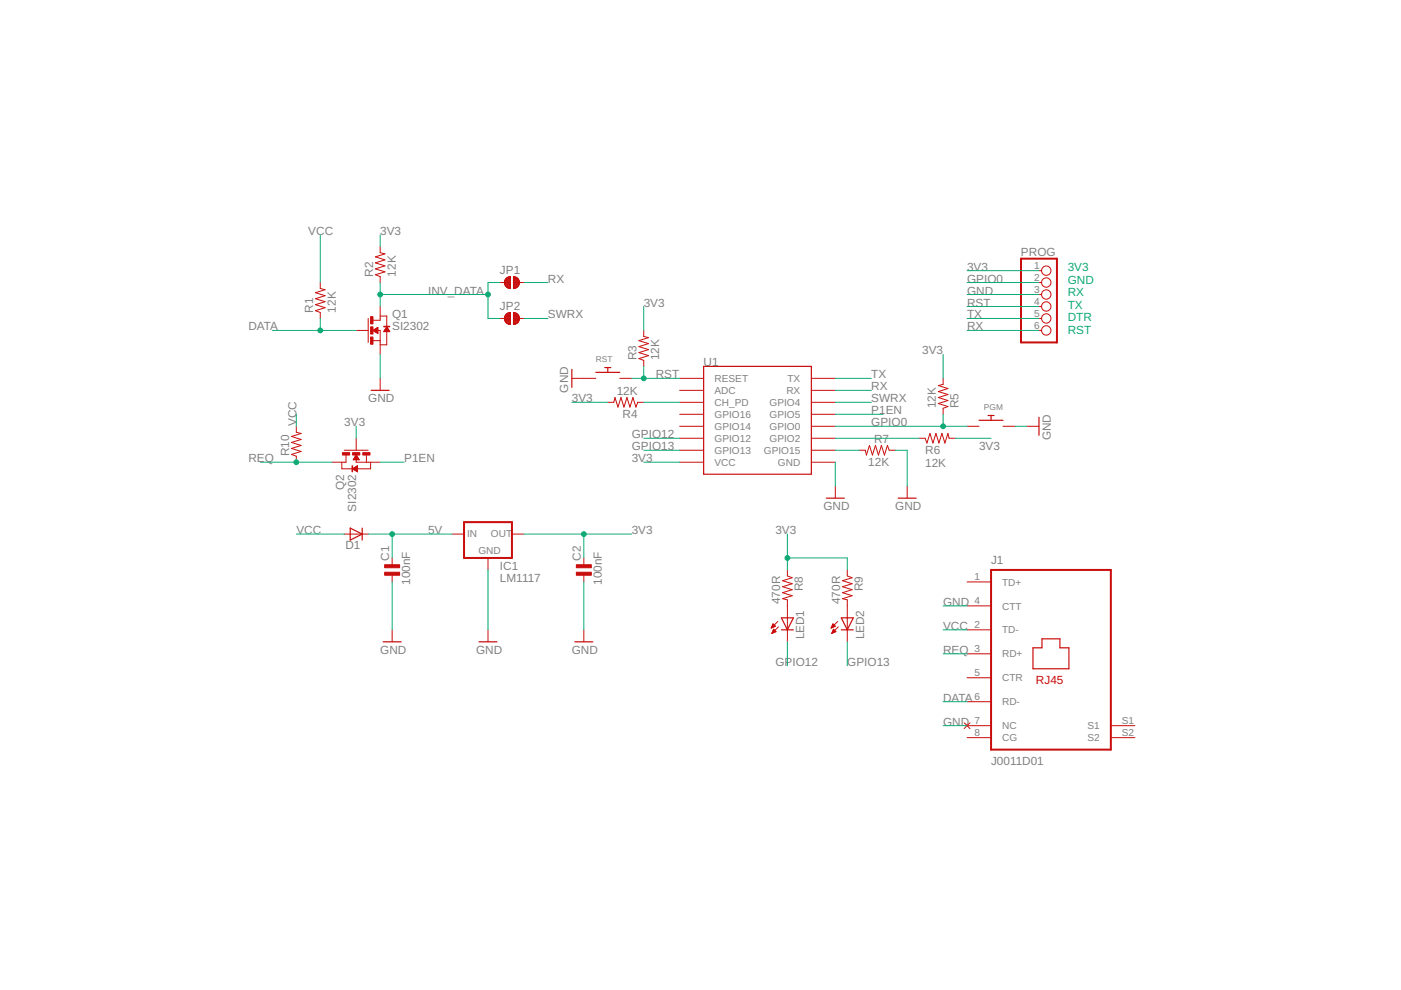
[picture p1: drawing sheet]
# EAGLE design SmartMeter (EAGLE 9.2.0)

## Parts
C1  100nF  C_0805MP  [C0805MP]
C2  100nF  C_0805MP  [C0805MP]
D1  DIODE_SOD-123FL  [SOD-123FL]
IC1  LM1117  [SOT223]
J1  J0011D01  [J0-C/D/E]
JP1  SJ-035  [SJ-035]
JP2  SJ-035  [SJ-035]
LED1  LEDCHIPLED_0805  [CHIPLED_0805]
LED2  LEDCHIPLED_0805  [CHIPLED_0805]
PGM  SWITCH_PUSHBUTTONC&K_KSS  [BTN_CK_KSS]
PROG  PINHD-1X6B  [1X06-BIG]
Q1  SI2302  NMOSSOT23  [SOT-23]
Q2  SI2302  NMOSSOT23  [SOT-23]
R1  12K  RESISTOR0805_RES  [0805_RES]
R2  12K  RESISTOR0805_RES  [0805_RES]
R3  12K  RESISTOR0805_RES  [0805_RES]
R4  12K  RESISTOR0805_RES  [0805_RES]
R5  12K  RESISTOR0805_RES  [0805_RES]
R6  12K  RESISTOR0805_RES  [0805_RES]
R7  12K  RESISTOR0805_RES  [0805_RES]
R8  470R  RESISTOR0805_RES  [0805_RES]
R9  470R  RESISTOR0805_RES  [0805_RES]
R10  RESISTOR0805_RES  [0805_RES]
RST  SWITCH_PUSHBUTTONC&K_KSS  [BTN_CK_KSS]
U1  ESP12  [ESP12]

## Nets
3V3: C2.2 IC1.2(OUT) PROG.1 Q2.3(G) R2.2 R3.2 R4.2 R5.2 R6.2 R8.1 R9.1 U1.VCC
5V: C1.2 D1.C IC1.3(IN)
DATA: J1.6(RD-) Q1.3(G) R1.1
GND: C1.1 C2.1 IC1.1(GND) J1.4(CTT) J1.7(NC) PGM.P$1 PROG.3 Q1.2(S) R7.1 RST.P$1 U1.GND
GPIO0: PGM.P$2 PROG.2 R5.1 U1.GPIO0
GPIO12: LED1.C U1.GPIO12
GPIO13: LED2.C U1.GPIO13
INV_DATA: JP1.1 JP2.1 Q1.1(D) R2.1
N$1: R4.1 U1.CH_PD
N$2: R7.2 U1.GPIO15
N$3: R6.1 U1.GPIO2
N$4: LED1.A R8.2
N$5: LED2.A R9.2
P1EN: Q2.2(S) U1.GPIO5
REQ: J1.3(RD+) Q2.1(D) R10.1
RST: PROG.4 R3.1 RST.P$2 U1.RESET
RX: JP1.2 PROG.6 U1.RX
SWRX: JP2.2 U1.GPIO4
TX: PROG.5 U1.TX
VCC: D1.A J1.2(TD-) R1.2 R10.2
Unconnected: J1.1(TD+) J1.5(CTR) J1.8(CG) J1.S1 J1.S2 U1.ADC U1.GPIO14 U1.GPIO16

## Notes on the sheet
- 3V3
  GND
  RX
  TX
  DTR
  RST

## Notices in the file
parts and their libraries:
rc-master-smd: Copyright (C) 2007-2008, Bob Starr
pulse-eng: Copyright (C) 2011, Bob Starr
jumpers: Copyright (C) 2009, Bob Starr
